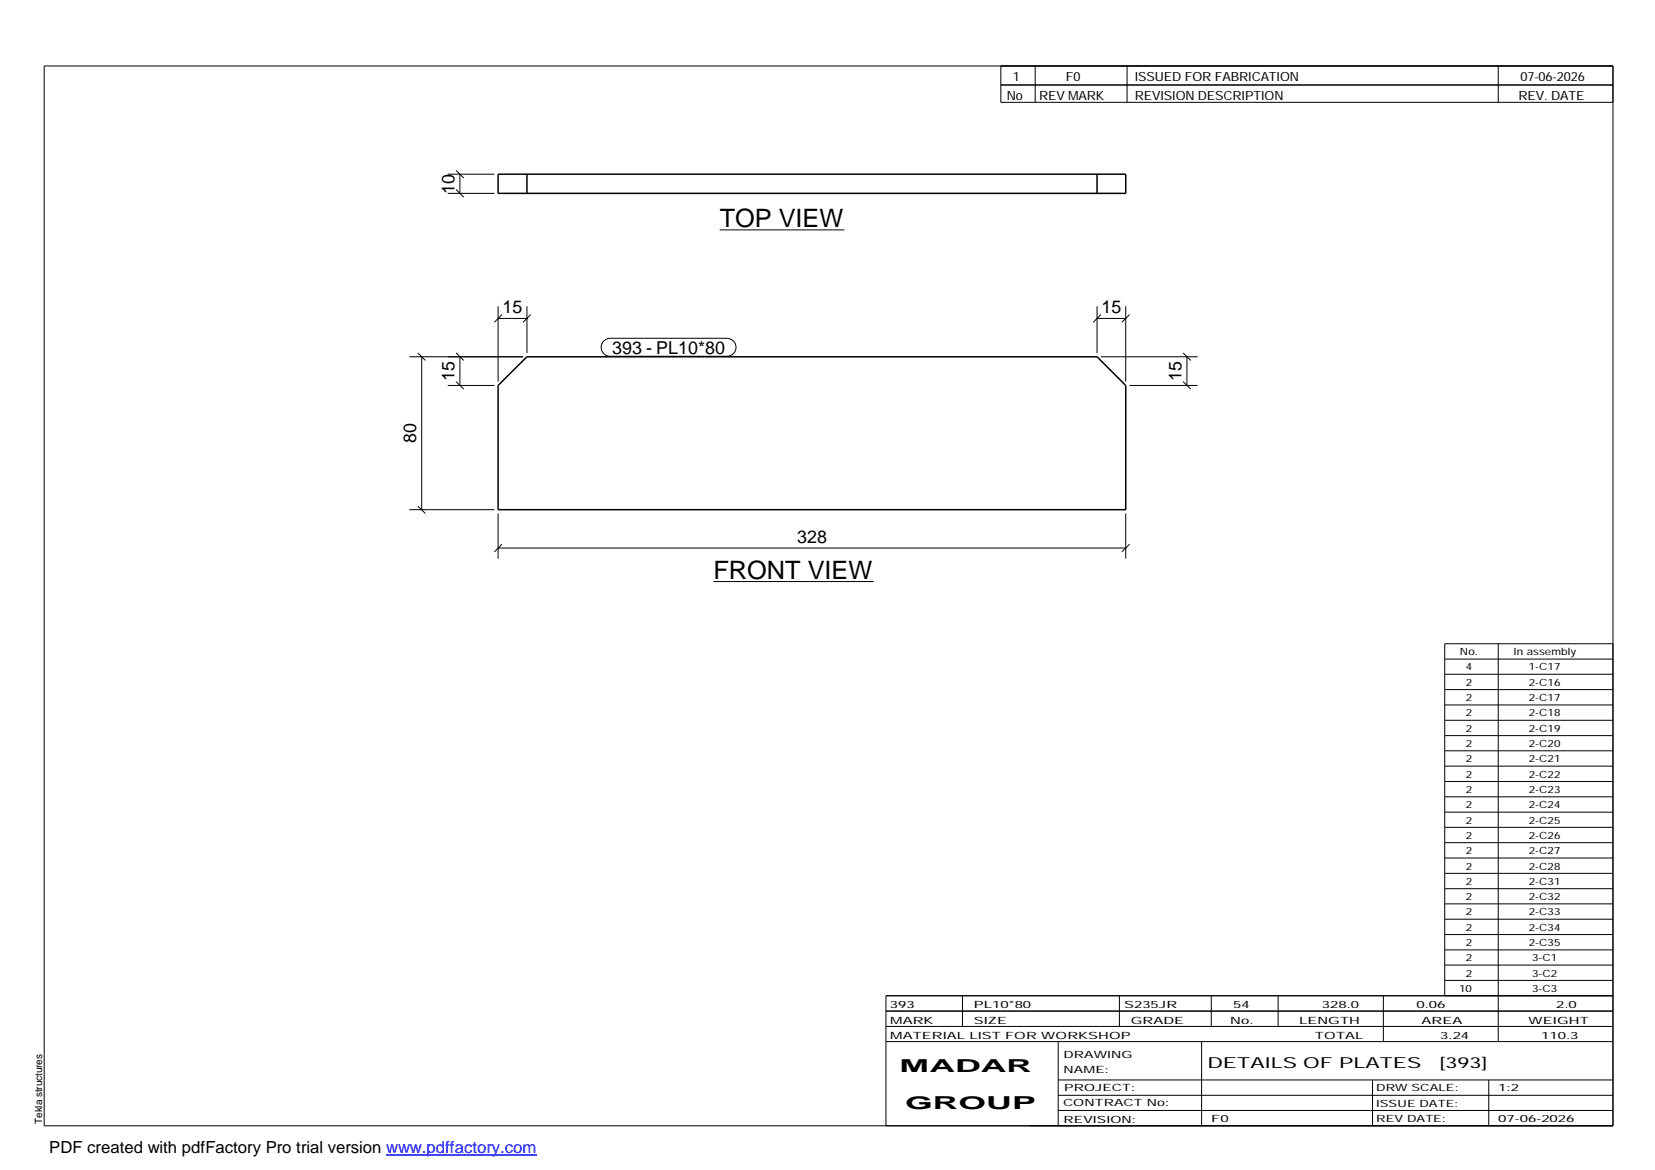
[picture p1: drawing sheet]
<svg xmlns="http://www.w3.org/2000/svg" width="420mm" height="297mm" viewBox="0 0 420 297" stroke-linecap="round" stroke-linejoin="round" font-family="sans-serif">
<path d="M126.4 44.2h159.4v4.9h-159.4zM133.8 44.2v4.9M278.5 44.2v4.9M126.4 97.9l7.4-7.3h144.7l7.3 7.3v31.5h-159.4z" fill="none" stroke="#000" stroke-width=".38"/>
<g fill="none" stroke="#000" stroke-width=".25">
<path d="M11.2 16.7h398.3v269.1h-398.3zM254.1 16.7v9.3h155.4M262.8 16.7v9.3M286.1 16.7v9.3M380.4 16.7v9.3M254.1 21.6h155.4M113.7 49.1h11.8M113.7 44.2h11.8M115.8 48.1l1.9 2M115.8 43.3l1.9 1.9M116.8 44.2v4.9M182.7 58.4h31.7"/>
<path d="M126.4 77.8v19.1M127.4 79.9l-1.9 1.9M133.8 77.8v11.8M134.7 79.9l-1.9 1.9M278.5 77.8v11.8M279.5 79.9l-2 1.9M285.8 77.8v19.1M286.8 79.9l-2 1.9M103.9 90.6h28.9M106.1 89.6l1.9 1.9M107.1 90.6v38.8M113.7 97.9h11.8"/>
<path d="M115.8 96.9l1.9 1.9M115.8 89.6l1.9 1.9M116.8 90.6v7.3M126.4 80.8h7.4M153.3 86.6l.7-.5 .9-.2h29.7a2.29 2.29 0 0 1 2.3 2.3 2.29 2.29 0 0 1-2.3 2.3h-29.7a2.27 2.27 0 0 1-2.1-1.5 2.27 2.27 0 0 1 .5-2.4zM278.5 80.8h7.3M279.5 90.6h24.5M286.8 97.9h17.2M300.4 96.9l1.9 1.9M300.4 89.6l1.9 1.9M301.3 90.6v7.3M103.9 129.4h21.6"/>
<path d="M106.1 128.5l1.9 1.9M126.4 139.1h159.4M126.4 130.4v11.4M127.4 138.2l-1.9 1.9M285.8 130.4v11.4M286.8 138.2l-2 1.9M181.1 147.6h40.7M366.8 167.3h42.7M366.8 171.2h42.7M366.8 175.1h42.7M366.8 179h42.7M380.4 163.4v101"/>
<path d="M409.5 163.4h-42.7v89.4M366.8 182.9h42.7M366.8 186.8h42.7M366.8 190.6h42.7M366.8 194.5h42.7M366.8 198.4h42.7M366.8 202.3h42.7M366.8 206.2h42.7M366.8 210h42.7M366.8 213.9h42.7M366.8 217.8h42.7M366.8 221.7h42.7"/>
<path d="M366.8 225.6h42.7M366.8 229.5h42.7M366.8 233.4h42.7M366.8 237.3h42.7M224.9 256.7h184.6M244.3 252.8v7.8M284.2 252.8v7.8M307.5 252.8v7.8M324.5 252.8v7.8M351.2 252.8v11.6M366.8 241.2h42.7M366.8 245h42.7"/>
<path d="M366.8 248.9h42.7M409.5 252.8h-184.6v33M224.9 264.4h184.6M224.9 260.6h184.6M268.6 264.4v21.4M268.6 274.2h140.9M268.6 278.1h140.9M305.1 264.4v21.4M348.4 274.2v11.6M378 274.2v11.6M268.6 281.9h140.9"/>
</g>
<path d="M98 293.3h38.2" fill="none" stroke="#00f" stroke-width=".3"/>
<g font-size="6.4">
<text x="182.7" y="57.6">TOP VIEW</text>
<text x="181.1" y="146.9">FRONT VIEW</text>
</g>
<g font-size="4.5">
<text x="115.4" y="49.2" transform="rotate(-90 115.4 49.2)">10</text>
<text x="127.6" y="79.4">15</text>
<text x="279.6" y="79.4">15</text>
<text x="155.4" y="89.9">393 - PL10*80</text>
<text x="115.4" y="96.7" transform="rotate(-90 115.4 96.7)">15</text>
<text x="300" y="96.7" transform="rotate(-90 300 96.7)">15</text>
<text x="105.7" y="112.5" transform="rotate(-90 105.7 112.5)">80</text>
<text x="202.4" y="137.7">328</text>
<text x="228.4" y="272.3">MADAR</text>
<text x="229.8" y="281.6">GROUP</text>
</g>
<text font-size="4.2" x="12.5" y="292.7">PDF created with pdfFactory Pro trial version www.pdffactory.com</text>
<g font-size="3.9">
<text x="306.5" y="271.3">DETAILS OF PLATES</text>
<text x="365.4" y="271.3">[393]</text>
</g>
<g font-size="3.2">
<text x="257.1" y="20.5">1</text>
<text x="270.6" y="20.5">F0</text>
<text x="288.1" y="20.5">ISSUED FOR FABRICATION</text>
<text x="386" y="20.5">07-06-2026</text>
<text x="255.6" y="25.5">No</text>
<text x="263.8" y="25.5">REV MARK</text>
<text x="288.1" y="25.5">REVISION DESCRIPTION</text>
<text x="385.5" y="25.5">REV. DATE</text>
</g>
<g font-size="2.5">
<text x="370.6" y="166.4">No.</text>
<text x="384.3" y="166.4">In assembly</text>
<text x="372.1" y="170.2">4</text>
<text x="388.1" y="170.2">1-C17</text>
<text x="372.1" y="174.1">2</text>
<text x="372.1" y="178">2</text>
<text x="388.1" y="174.1">2-C16</text>
<text x="388.1" y="178">2-C17</text>
<text x="372.1" y="181.9">2</text>
<text x="372.1" y="185.8">2</text>
<text x="388.1" y="181.9">2-C18</text>
<text x="388.1" y="185.8">2-C19</text>
<text x="372.1" y="189.6">2</text>
<text x="388.1" y="189.6">2-C20</text>
<text x="372.1" y="193.5">2</text>
<text x="372.1" y="197.4">2</text>
<text x="388.1" y="193.5">2-C21</text>
<text x="388.1" y="197.4">2-C22</text>
<text x="372.1" y="201.3">2</text>
<text x="388.1" y="201.3">2-C23</text>
<text x="372.1" y="205.2">2</text>
<text x="372.1" y="209.1">2</text>
<text x="388.1" y="205.2">2-C24</text>
<text x="388.1" y="209.1">2-C25</text>
<text x="372.1" y="213">2</text>
<text x="388.1" y="213">2-C26</text>
<text x="372.1" y="216.9">2</text>
<text x="372.1" y="220.8">2</text>
<text x="388.1" y="216.9">2-C27</text>
<text x="388.1" y="220.8">2-C28</text>
<text x="372.1" y="224.6">2</text>
<text x="388.1" y="224.6">2-C31</text>
<text x="372.1" y="228.5">2</text>
<text x="372.1" y="232.4">2</text>
<text x="388.1" y="228.5">2-C32</text>
<text x="388.1" y="232.4">2-C33</text>
<text x="372.1" y="236.3">2</text>
<text x="388.1" y="236.3">2-C34</text>
<text x="372.1" y="240.2">2</text>
<text x="372.1" y="244.1">2</text>
<text x="388.1" y="240.2">2-C35</text>
<text x="389" y="244.1">3-C1</text>
<text x="370.4" y="251.8">10</text>
<text x="372.1" y="247.9">2</text>
<text x="389" y="247.9">3-C2</text>
<text x="389" y="251.8">3-C3</text>
<text x="225.9" y="255.9">393</text>
<text x="247.3" y="255.9">PL10*80</text>
<text x="285.4" y="255.9">S235JR</text>
<text x="313.1" y="255.9">54</text>
<text x="335.6" y="255.9">328.0</text>
<text x="359.6" y="255.9">0.06</text>
<text x="395.1" y="255.9">2.0</text>
<text x="226" y="263.7">MATERIAL LIST FOR WORKSHOP</text>
<text x="226" y="259.9">MARK</text>
<text x="247.2" y="259.9">SIZE</text>
<text x="287.1" y="259.9">GRADE</text>
<text x="312.3" y="259.9">No.</text>
<text x="329.8" y="259.9">LENGTH</text>
<text x="333.8" y="263.7">TOTAL</text>
<text x="360.9" y="259.9">AREA</text>
<text x="365.6" y="263.7">3.24</text>
<text x="388.1" y="259.9">WEIGHT</text>
<text x="391.3" y="263.7">110.3</text>
<text x="270" y="268.5">DRAWING</text>
<text x="270" y="272.5">NAME:</text>
<text x="269.9" y="280.9">CONTRACT No:</text>
<text x="270.2" y="277">PROJECT:</text>
<text x="349.4" y="277.1">DRW SCALE:</text>
<text x="349.4" y="281">ISSUE DATE:</text>
<text x="380.4" y="277.1">1:2</text>
<text x="10.7" y="285.4" transform="rotate(-90 10.7 285.4)">Tekla structures</text>
<text x="270" y="285">REVISION:</text>
<text x="307.5" y="284.8">F0</text>
<text x="349.4" y="284.8">REV DATE:</text>
<text x="380.4" y="284.8">07-06-2026</text>
</g>
</svg>
